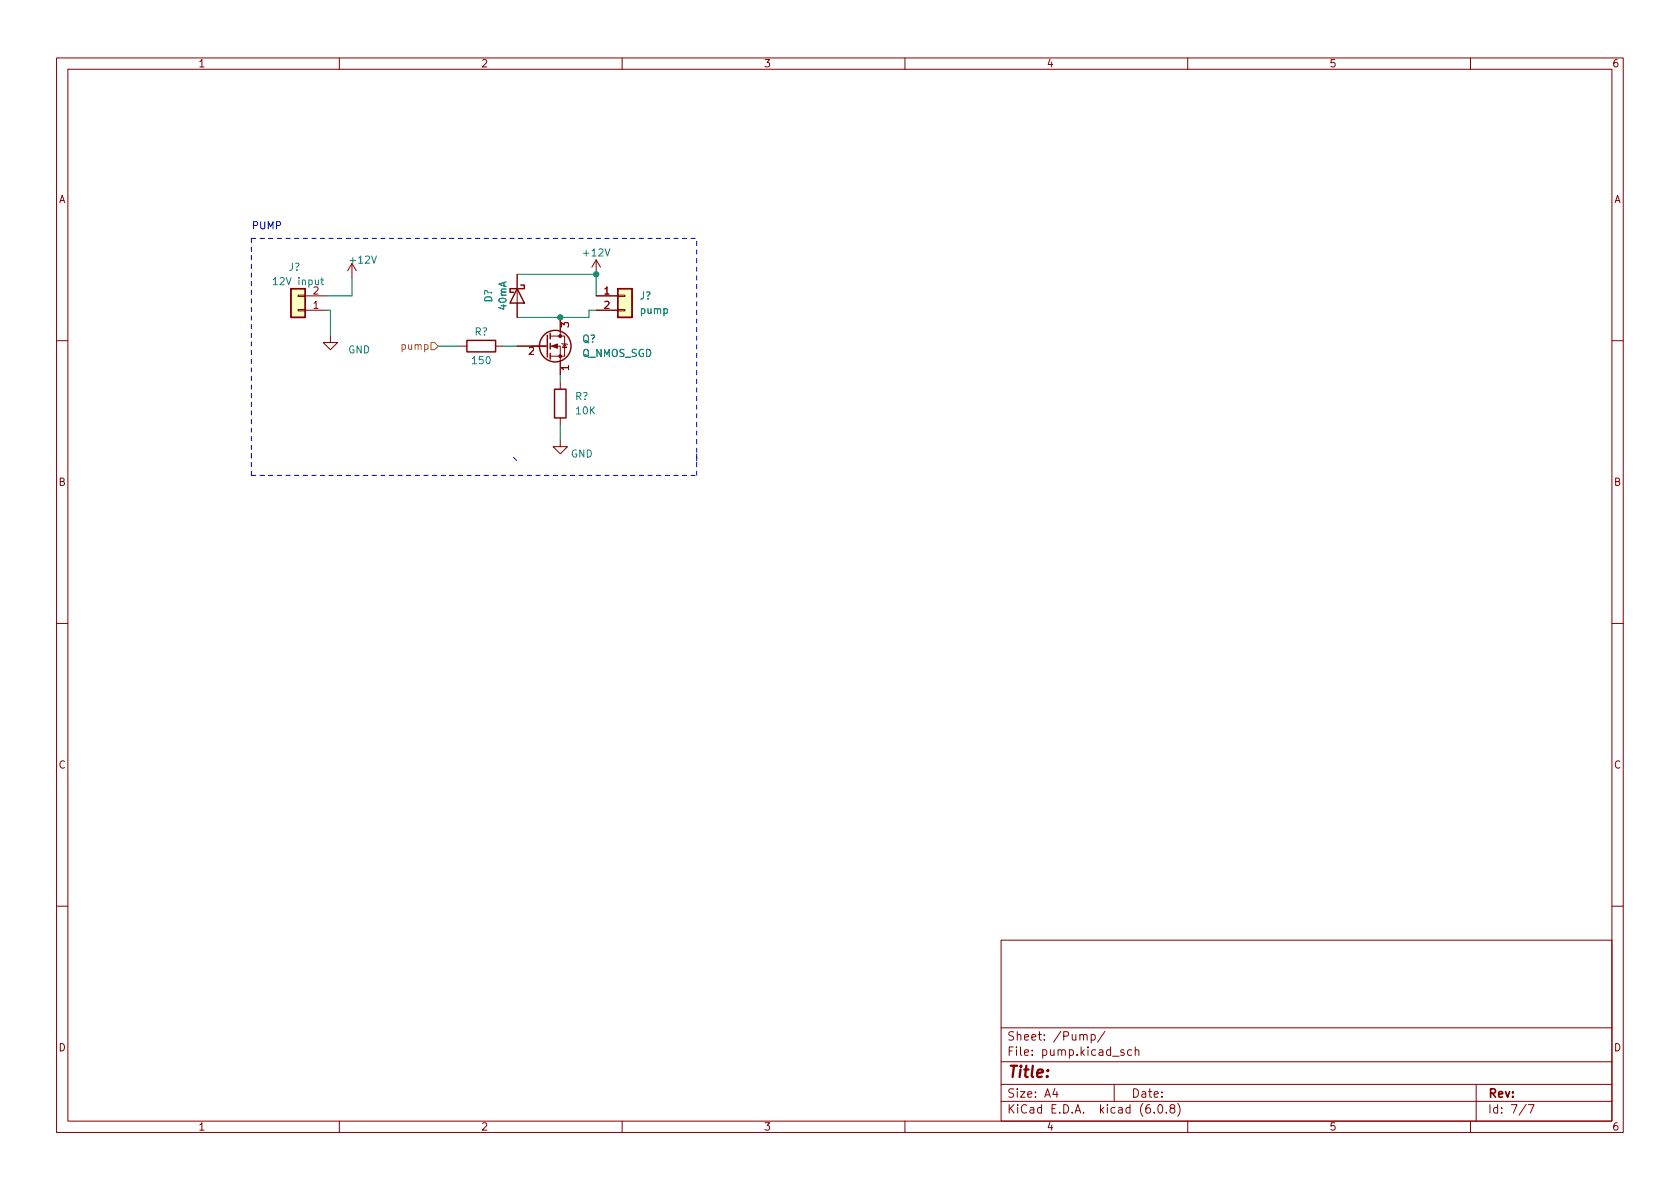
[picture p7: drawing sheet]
<svg xmlns="http://www.w3.org/2000/svg" width="297mm" height="210mm" viewBox="0 0 297 210" stroke-linecap="round" stroke-linejoin="round" font-family="sans-serif">
<g fill="none" stroke="#840000" stroke-width=".18">
<path d="M10 10.2h277v190.1h-277zM12 12.2h273v186.1h-273zM60 10.2v2M110 10.2v2M160 10.2v2M210 10.2v2M260 10.2v2M52.7 52.2h1.3v.2h-1.3zM52.7 54.7h1.3v.3h-1.3zM54 54.9h3.8M54 52.3h3.8M58.4 59.3v1.3h1.3l-1.3 1.2-1.3-1.2h1.3"/>
<path d="M62.2 46.6l-.7 1.3M62.2 46.6v2.5M62.2 46.6l.8 1.3M91.4 48.5v7.6M97.3 59.4h2.5v3.6h-2.5M99.1 56.1v3.3M105.4 54.9h3.8M105.4 52.3h3.8M105.4 46l-.8 1.2M105.4 46v2.5M105.4 46l.8 1.2M109.2 54.7h1.3v.3h-1.3z"/>
<path d="M109.2 52.2h1.3v.2h-1.3zM10 60.2h2M81.3 61.2h1.2M87.6 61.2h1.3M91.4 61.2h5.4M97.3 61.2h1.8v5.1M99.1 77.7v1.3h1.2l-1.2 1.3-1.3-1.3h1.3M99.1 67.6v1.2M99.1 73.9v1.3M99.3 60.7l.1 .1h.8l.1 .2M99.8 60.8l.4 .7h-.8zM285 60.2h2"/>
<path d="M10 110.2h2M285 110.2h2M10 160.2h2M177 166.3h108v32h-108zM285 160.2h2M60 198.3v2M110 198.3v2M160 198.3v2M177 194.8h108M177 191.8h108M177 187.8h108M177 181.8h108"/>
<path d="M186.5 192.5l-.4 1h1M186.9 193v1M191.6 183.1l.2-.2 .3 .1 .1 .9M192.9 183l.5-.1 .2 .3v.4l-.1 .3h-.6M192.9 182.9v1.5M195.4 182.4l-1.3 1.9M197 191.8v3M198.7 185.7l-.3-.1-.3 .2 .1 .3 .5 .1v.4h-.6M200.1 185.7l-.5-.1-.2 .3v.4l.1 .3h.6M200.7 185.8l.2-.2 .4 .1 .1 .9M200.7 185.1v1.5M204.1 196.7v.1"/>
<path d="M204.9 195.4l.2-.1a.81 .81 0 0 1 .6 .7 .81 .81 0 0 1-.3 .8h-.2a.81 .81 0 0 1-.6-.6 .81 .81 0 0 1 .3-.8zM206.2 196.7v.1M207.1 196l-.2-.3v-.2l.2-.2 .5 .1 .1 .2-.1 .2-.6 .2-.1 .3v.4l.2 .1h.5l.1-.3-.1-.4-.2-.1M208.2 195.1a1.72 1.72 0 0 1 0 2.3M210 198.3v2M260 198.3v2M261 191.8v6.5M269.9 195.3l-1.3 1.9M270.2 195.3h1l-.6 1.5"/>
</g>
<g fill="none" stroke="#840000" stroke-width=".25">
<path d="M51.4 51h2.6v5.1h-2.6zM91.4 51l1.3 2.6h-2.5zM92.1 50.4h.6v.6h-2.5v.7h.6M96.8 59.3v3.8M97.3 58.9v1M109.2 51h2.6v5.1h-2.6zM82.5 60.2h5.1v2h-5.1zM97.3 60.7v1M97.3 62.5v1M98 68.8h2.1v5.1h-2.1z"/>
<circle cx="98.2" cy="61.2" r="2.79"/>
</g>
<g fill="#ffffc2" stroke="#ffffc2" stroke-width=".18">
<path d="M51.4 51h2.6v5.1h-2.6z"/>
<path d="M109.2 51h2.6v5.1h-2.6z"/>
</g>
<path d="M56.7 49.5h.5M56.9 49.1v1.1l.3 .2" fill="none" stroke="#008484" stroke-width=".18"/>
<g fill="#840000" stroke="#840000" stroke-width=".18">
<path d="M97.5 61.2l1.1-.4v.8z"/>
<circle cx="99.1" cy="63" r=".25"/>
<circle cx="99.1" cy="59.4" r=".25"/>
</g>
<path d="M76.2 60.6h.6l.7 .6-.7 .6h-.6z" fill="none" stroke="#848400" stroke-width=".18"/>
<path d="M44.4 42.2v38.7M44.4 42.2h78.8M44.4 80.3v3.8M44.4 84.1h78.8M90.8 80.9l.6 .6M123.2 84.1v-3.8M123.2 81.5v-39.3" fill="none" stroke="#0000c2" stroke-width=".18" stroke-dasharray=".8 .8"/>
<path d="M57.8 54.9h.6v4.4M62.2 49.1v3.2h-4.4M91.4 48.5h14v3.8M105.4 54.9h-1.3v1.2h-12.7M77.5 61.2h3.8M88.9 61.2h2.5M99.1 66.3v1.3M99.1 75.2v2.5" fill="none" stroke="#008400" stroke-width=".18"/>
<g fill="#008400" stroke="#008400" stroke-width=".18">
<circle cx="105.4" cy="48.5" r=".46"/>
<circle cx="99.1" cy="56.1" r=".46"/>
</g>
<text font-size="2.8" fill="#840000" x="178" y="190.6">Title:</text>
<g font-size="2.1" fill="#840000">
<text x="178" y="184">Sheet: /Pump/</text>
<text x="178" y="186.7">File: pump.kicad_sch</text>
<text x="178" y="196.9">KiCad E.D.A. kicad (6.0.8)</text>
<text x="178" y="194.1">Size: A4</text>
<text x="200" y="194.1">Date:</text>
<text x="263" y="194.1">Rev:</text>
<text x="263" y="196.9">Id: 7/7</text>
</g>
<g font-size="1.8" fill="#840000">
<text x="35" y="11.9">1</text>
<text x="85" y="11.9">2</text>
<text x="135" y="11.9">3</text>
<text x="185" y="11.9">4</text>
<text x="235" y="11.9">5</text>
<text x="285" y="11.9">6</text>
<text x="10.3" y="35.9">A</text>
<text x="285.3" y="35.9">A</text>
<text x="55.4" y="52.1">2</text>
<text x="106.8" y="52.1">1</text>
<text x="55.4" y="54.6">1</text>
<text x="100.6" y="57.9" transform="rotate(-90 100.6 57.9)">3</text>
<text x="106.8" y="54.6">2</text>
<text x="93.5" y="62.7">2</text>
<text x="100.6" y="65.5" transform="rotate(-90 100.6 65.5)">1</text>
<text x="10.3" y="85.9">B</text>
<text x="285.3" y="85.9">B</text>
<text x="10.3" y="135.9">C</text>
<text x="285.3" y="135.9">C</text>
<text x="10.3" y="185.9">D</text>
<text x="285.3" y="185.9">D</text>
<text x="35" y="199.9">1</text>
<text x="85" y="199.9">2</text>
<text x="135" y="199.9">3</text>
<text x="185" y="199.9">4</text>
<text x="235" y="199.9">5</text>
<text x="285" y="199.9">6</text>
</g>
<text font-size="1.8" fill="#0000c2" x="44.4" y="40.5">PUMP</text>
<g font-size="1.8" fill="#008484">
<text x="51" y="47.9">J?</text>
<text x="62" y="46.6">+12V</text>
<text x="103.3" y="45.3">+12V</text>
<text x="48.7" y="50.4">12V input</text>
<text x="87" y="53.5" transform="rotate(-90 87 53.5)">D?</text>
<text x="113.1" y="53">J?</text>
<text x="83.9" y="59.3">R?</text>
<text x="89.5" y="54.7" transform="rotate(-90 89.5 54.7)">40mA</text>
<text x="113.3" y="55.5">pump</text>
<text x="61.5" y="62.5">GND</text>
<text x="83.6" y="64.4">150</text>
<text x="102.9" y="63.1">Q_NMOS_SGD</text>
<text x="102.9" y="60.6">Q?</text>
<text x="101.7" y="70.7">R?</text>
<text x="101.9" y="73.3">10K</text>
<text x="100.9" y="80.9">GND</text>
</g>
<text font-size="1.8" fill="#848400" x="71.2" y="61.8">pump</text>
</svg>
